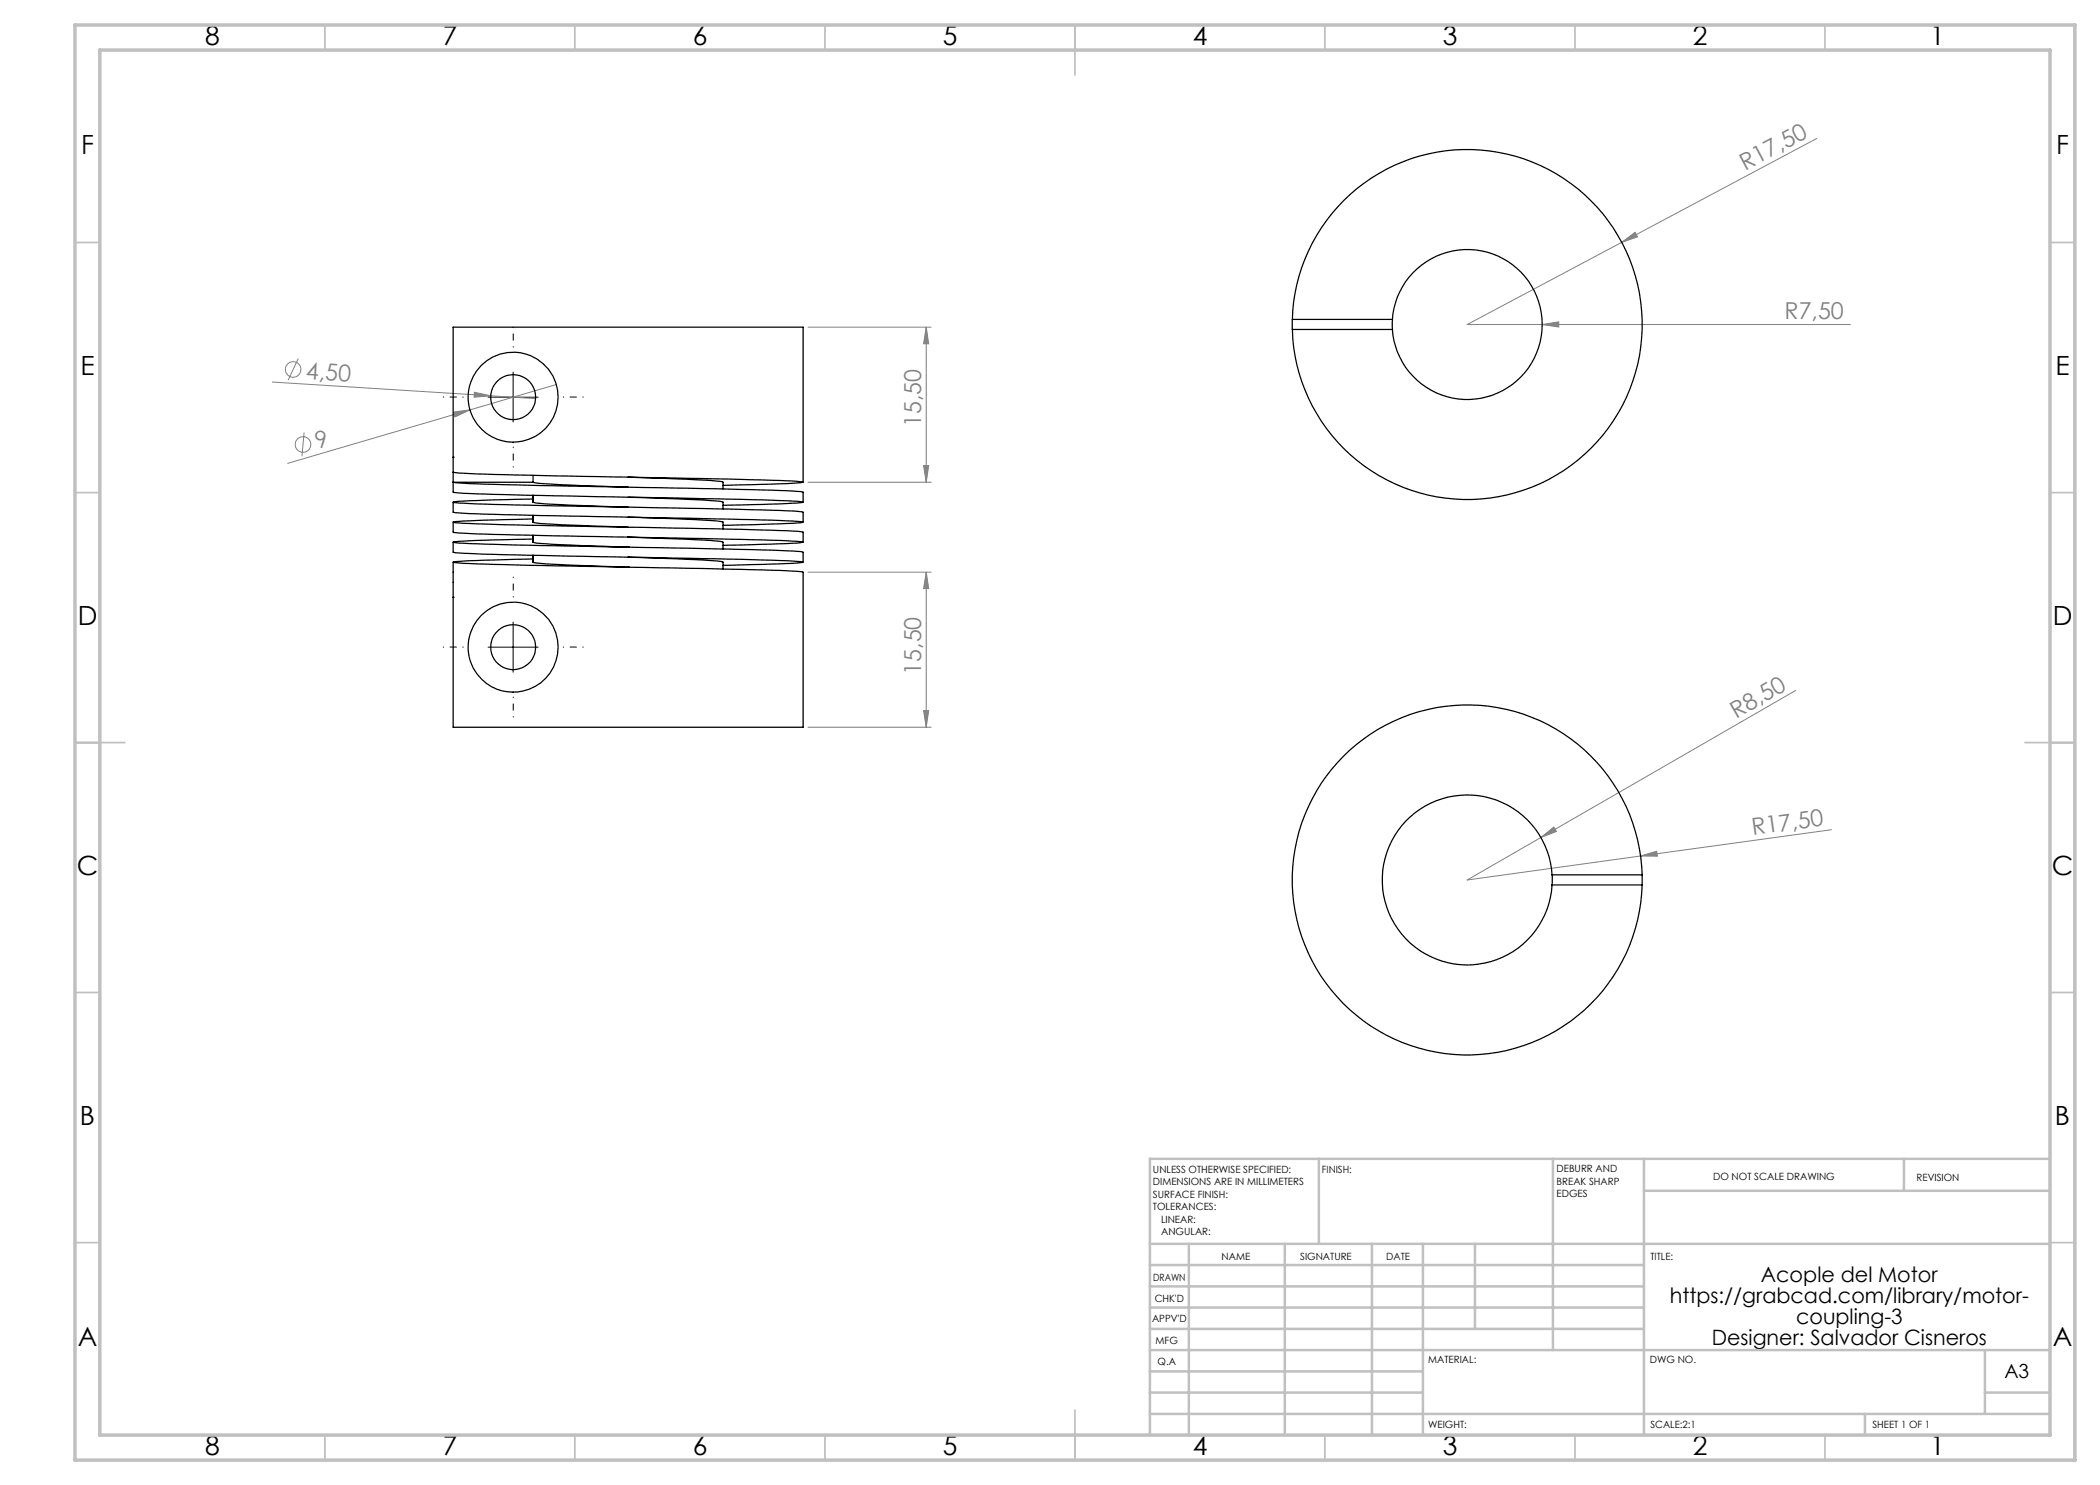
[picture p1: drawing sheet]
<svg xmlns="http://www.w3.org/2000/svg" width="420mm" height="297mm" viewBox="0 0 420 297" stroke-linecap="round" stroke-linejoin="round" font-family="sans-serif">
<g fill="none" stroke="#808080" stroke-width=".2">
<path d="M363.4 27.7l-70 37.2h76.7M324.3 48.5l2.7-2 .5 .9zM54.5 76.4l43.6 2.8M59.7 71.7l-2.1 4.4M94.9 78.5l3.2 .7-3.3 .2zM98.1 79.2l9 .5M111.3 76.9l-53.8 15.8M161.6 65.4h24.6M185.2 65.4l.5 3.4h-1zM185.2 65.4v31M308.4 64.9l3.3-.5v1zM60.8 86.5l-.4 4.8"/>
<path d="M90.7 82.4l3.3-.4-3 1.4zM161.6 96.4h24.6M184.7 93.1h1l-.5 3.3zM161.6 114.4h24.6M185.2 114.4l.5 3.3h-1zM185.2 114.4v31M359.2 138.1l-51 29.4M161.6 145.4h24.6M184.7 142.1h1l-.5 3.3zM308.2 167.5l2.6-2.1 .5 .9zM328.1 171.2l3.2-1 .2 1zM366.3 165.9l-72.9 10.1 14.8-8.5"/>
<circle cx="58.6" cy="73.9" r="1.55"/>
<circle cx="60.6" cy="88.9" r="1.56"/>
</g>
<path d="M92.6 79.4h-4M102.6 69.4v-4M112.6 79.4h4M102.6 89.4v4M102.6 119.4v-4M92.6 129.4h-4M102.6 139.4v4M112.6 129.4h4" fill="none" stroke="#000" stroke-width=".2" stroke-dasharray="15.2 1.3 1.3 1.3" stroke-dashoffset="15.1"/>
<path d="M97.6 79.4h10M102.6 74.4v10M97.6 129.4h10M102.6 124.4v10" fill="none" stroke="#000" stroke-width=".2"/>
<g fill="none" stroke="#c0c0c0" stroke-width=".35">
<path d="M65 5v5M115 5v5M165 5v5M215 5v10M265 5v5M315 5v5M365 5v5M15 48.5h5M410 48.5h5M15 98.5h5M410 98.5h5M15 148.5h10"/>
<path d="M405 148.5h10M15 198.5h5M410 198.5h5M15 248.5h5M410 248.5h5M65 287v5M115 287v5M165 287v5M215 282v10M265 287v5M315 287v5M365 287v5"/>
</g>
<g fill="none" stroke="#c0c0c0" stroke-width=".5">
<path d="M263.8 231.8v17M310.6 231.8v38.2M328.8 231.8v55.2M328.8 238.2h81.2M380.8 231.8v6.4M410 231.8h-180v55.2M230 248.8h180M230 257.3h98.8M230 253h98.8M237.8 248.8v38.2M257 248.8v38.2M274.4 248.8v38.2"/>
<path d="M284.6 248.8v38.2M295 248.8v17M230 265.8h98.8M230 261.5h98.8M230 278.5h54.6M230 274.3h54.6M230 270h180M397 278.5h13M397 270v12.8M230 282.8h180M373 282.8v4.2"/>
</g>
<path d="M15 5h400v287h-400zM20 10h390v277h-390z" fill="none" stroke="#c0c0c0" stroke-width=".7"/>
<g fill="#808080">
<path d="M94.9 78.5l3.2 .7-3.3 .2z"/>
<path d="M308.4 64.9l3.3-.5v1z"/>
<path d="M328.1 171.2l3.2-1 .2 1z"/>
<path d="M90.7 82.4l3.3-.4-3 1.4z"/>
<path d="M324.3 48.5l2.7-2 .5 .9z"/>
<path d="M308.2 167.5l2.6-2.1 .5 .9z"/>
<path d="M184.7 142.1h1l-.5 3.3zM185.2 114.4l.5 3.3h-1zM184.7 93.1h1l-.5 3.3zM185.2 65.4l.5 3.4h-1z"/>
</g>
<g fill="none" stroke="#000" stroke-width=".25">
<path d="M258.5 63.9a35 35 0 0 1 49.7-30.7 35 35 0 0 1 8.7 57.8 35 35 0 0 1-56.5-14.7 33.9 33.9 0 0 1-1.9-10.4M258.5 63.9v2M258.5 65.9h20M258.5 63.9h20M278.5 63.9a15 15 0 0 1 22.7-11.8 15 15 0 0 1 0 25.6 15 15 0 0 1-22.7-11.8M278.5 63.9v2M90.6 94.4l.1 .1a811.2 811.2 0 0 0 38 1 764.9 764.9 0 0 1 31.8 .9h.1l-3.3 .3-12.7 .4M90.6 91.4h.1M106.6 99.1v1.3l.2 .1a227.1 227.1 0 0 0 18.8 .9M106.6 96.4h-16a489.4 489.4 0 0 0 29 .9l9.1 .2a613.7 613.7 0 0 1 31.8 .9h.1v2M106.6 99.8l-12.7 .4-2.8 .1-.5 .1 .1 .1a1353.5 1353.5 0 0 0 44.1 1.1l17.7 .4a49.1 49.1 0 0 1 8.1 .4v2M106.6 96.4a123.5 123.5 0 0 0 14.1 .9l4.9 .1"/>
<path d="M106.6 95.1v1.3M125.6 99.4l7.3 .3a87.7 87.7 0 0 1 11.7 .7v1.4M125.6 95.4l11.6 .4 6.8 .5 .6 .1v1.4M160.6 96.4v-31h-70v33a115.5 115.5 0 0 0 12.5 .6l22.5 .4a721.2 721.2 0 0 1 34.9 1h.1l-4.7 .4-11.3 .3M90.6 100.4v2a489.4 489.4 0 0 0 29 .9l9.1 .2a556 556 0 0 1 31.9 .9 164.1 164.1 0 0 1-16 .7M90.6 104.4v2l.1 .1a1353.5 1353.5 0 0 0 44.1 1.1l21.2 .5 4.6 .3-3.3 .3-12.7 .4M90.6 108.4v2.1h.1a1181.3 1181.3 0 0 0 44.1 1.1l19.5 .4 6.3 .4a117.8 117.8 0 0 1-12.5 .6l-3.5 .1M90.6 119.4h.1M106.6 103.1v1.3a52.8 52.8 0 0 0 9.5 .7l9.5 .3M106.6 107.1v1.3a66.4 66.4 0 0 0 9.5 .7l9.5 .3M106.6 111.1v1.3l.6 .2 6.9 .4 11.5 .4M106.6 103.8l-9.7 .2-6.3 .4a176.7 176.7 0 0 0 17.6 .7l17.4 .3a721.2 721.2 0 0 1 34.9 1h.1v2"/>
<path d="M106.6 107.8l-11.3 .3-3.5 .2-1.2 .1 .1 .1a689.2 689.2 0 0 0 34.9 .9l3.1 .1a613.7 613.7 0 0 1 31.8 .9l.1 .1v1.9M106.6 111.8l-12.7 .3-3.3 .3a115.5 115.5 0 0 0 12.5 .6l22.5 .4a817.9 817.9 0 0 1 34.9 1h.1v31h-70v-33M125.6 107.4h.1M125.6 109.4h.1M125.6 113.4h.1M125.6 111.4h.1M125.6 103.4l9.5 .3a64.7 64.7 0 0 1 9.5 .7v1.4M125.6 107.4l7.3 .3a87.7 87.7 0 0 1 11.7 .7v1.4M125.6 111.4l7.3 .3a87.7 87.7 0 0 1 11.7 .7v1.4M310.4 175a17 17 0 0 0-25.7-13.6 17 17 0 0 0 0 29.1 17 17 0 0 0 25.7-13.5M310.4 175v2M310.4 177h18"/>
<path d="M310.4 175h18M328.4 175a35 35 0 0 0-51.7-29.8 35 35 0 0 0-3 59.6 35 35 0 0 0 54.5-24.3l.2-3.5M328.4 175v2"/>
<circle cx="102.6" cy="79.4" r="9"/>
<circle cx="102.6" cy="79.4" r="4.5"/>
<circle cx="102.6" cy="129.4" r="9"/>
<circle cx="102.6" cy="129.4" r="4.5"/>
</g>
<g font-size="5.3">
<text x="41" y="9">8</text>
<text x="88.5" y="9">7</text>
<text x="138.5" y="9">6</text>
<text x="188.5" y="9">5</text>
<text x="238.5" y="9">4</text>
<text x="288.5" y="9">3</text>
<text x="338.5" y="9">2</text>
<text x="386" y="9">1</text>
<text x="16.2" y="30.7">F</text>
<text x="411.2" y="30.7">F</text>
<text x="16.1" y="75">E</text>
<text x="411.1" y="75">E</text>
<text x="15.5" y="125">D</text>
<text x="410.5" y="125">D</text>
<text x="15.4" y="175">C</text>
<text x="410.4" y="175">C</text>
<text x="16" y="225">B</text>
<text x="411" y="225">B</text>
<text x="15.5" y="269.2">A</text>
<text x="410.5" y="269.2">A</text>
<text x="41" y="291">8</text>
<text x="88.5" y="291">7</text>
<text x="138.5" y="291">6</text>
<text x="188.5" y="291">5</text>
<text x="238.5" y="291">4</text>
<text x="288.5" y="291">3</text>
<text x="338.5" y="291">2</text>
<text x="386" y="291">1</text>
</g>
<g font-size="4.7" fill="#808080">
<text x="349" y="34.2" transform="rotate(-28 349 34.2)">R17,50</text>
<text x="356.9" y="63.9">R7,50</text>
<text x="61.1" y="75.7" transform="rotate(4 61.1 75.7)">4,50</text>
<text x="63.6" y="89.8" transform="rotate(-16 63.6 89.8)">9</text>
<text x="184.2" y="85.4" transform="rotate(-90 184.2 85.4)">15,50</text>
<text x="184.2" y="135" transform="rotate(-90 184.2 135)">15,50</text>
<text x="347.2" y="143.8" transform="rotate(-30 347.2 143.8)">R8,50</text>
<text x="350.5" y="167.1" transform="rotate(-8 350.5 167.1)">R17,50</text>
</g>
<g font-size="4.2">
<text x="352.2" y="256.3">Acople del Motor</text>
<text x="334" y="260.5">https://grabcad.com/library/motor-</text>
<text x="342.3" y="269">Designer: Salvador Cisneros</text>
<text x="359.2" y="264.8">coupling-3</text>
</g>
<text font-size="3.9" x="400.9" y="275.5">A3</text>
<g font-size="2">
<text x="230.6" y="234.6">UNLESS OTHERWISE SPECIFIED:</text>
<text x="230.6" y="237.1">DIMENSIONS ARE IN MILLIMETERS</text>
<text x="230.6" y="239.6">SURFACE FINISH:</text>
<text x="264.4" y="234.6">FINISH:</text>
<text x="311.3" y="234.5">DEBURR AND</text>
<text x="311.3" y="237">BREAK SHARP</text>
<text x="311.3" y="239.5">EDGES</text>
<text x="342.6" y="236">DO NOT SCALE DRAWING</text>
<text x="383.3" y="236.2">REVISION</text>
<text x="230.6" y="242.1">TOLERANCES:</text>
<text x="232.2" y="244.6">LINEAR:</text>
<text x="232.2" y="247.1">ANGULAR:</text>
<text x="244.3" y="252">NAME</text>
<text x="260" y="251.9">SIGNATURE</text>
<text x="277.2" y="251.9">DATE</text>
<text x="330.1" y="251.9">TITLE:</text>
<text x="230.6" y="256.1">DRAWN</text>
<text x="230.9" y="260.3">CHK'D</text>
<text x="230.4" y="264.4">APPV'D</text>
<text x="231.1" y="268.8">MFG</text>
<text x="231.5" y="273">Q.A</text>
<text x="285.6" y="272.5">MATERIAL:</text>
<text x="330" y="272.5">DWG NO.</text>
<text x="285.6" y="285.5">WEIGHT:</text>
<text x="330.1" y="285.6">SCALE:2:1</text>
<text x="374.5" y="285.6">SHEET 1 OF 1</text>
</g>
</svg>
